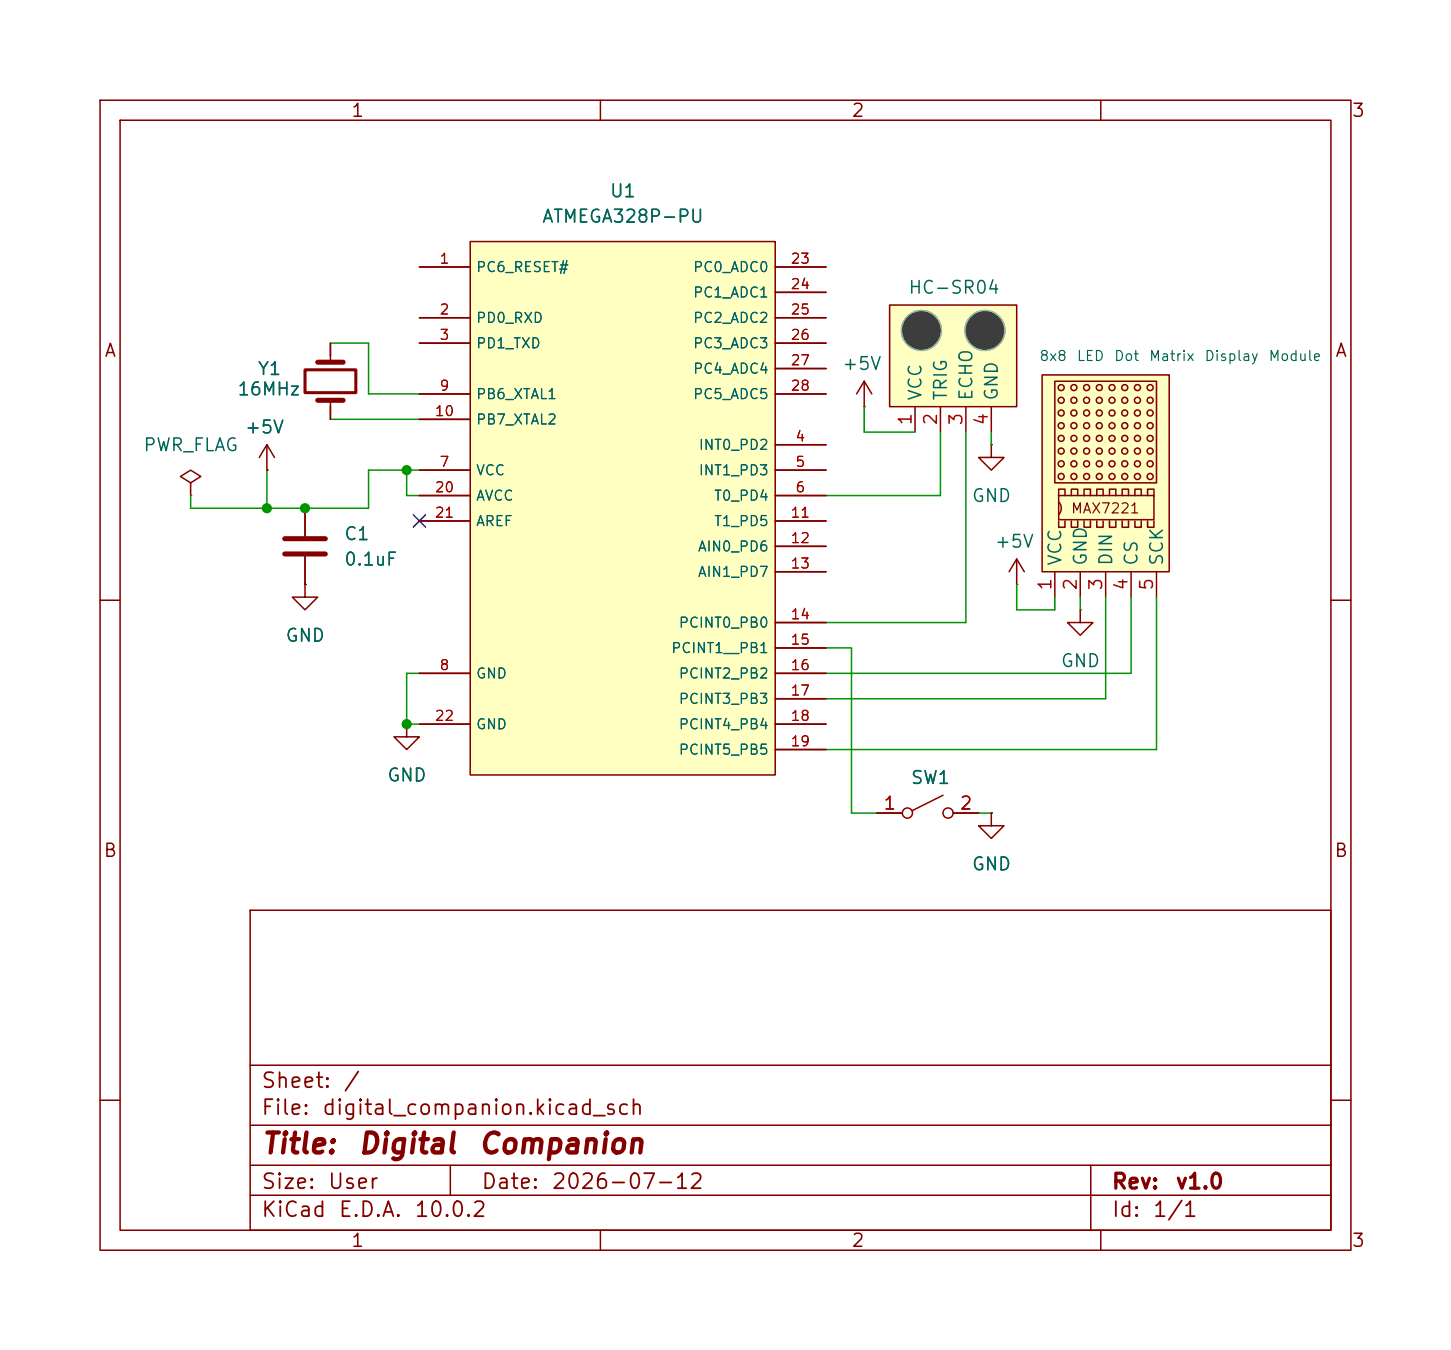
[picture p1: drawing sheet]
<svg xmlns="http://www.w3.org/2000/svg" width="145mm" height="135mm" viewBox="0 0 145 135" stroke-linecap="round" stroke-linejoin="round" font-family="sans-serif">
<g fill="none" stroke="#840000" stroke-width=".15">
<path d="M10 10h125v115h-125zM12 12h121v111h-121zM60 10v2M110 10v2M19 48.3l1.1-.7-1.1-.6-1 .6 1 .7v1.3M19 49.6h.1M30.5 58.4v1.3h1.2l-1.2 1.3-1.3-1.3h1.3M30.5 58.4h.1M10 60h2M94.2 79.5l-3 1.6M133 60h2M25 91h108v32h-108z"/>
<path d="M87.6 81.3h2.6M95.2 81.3h2.6M10 110h2M25 119.5h108M25 116.5h108M25 112.5h108M25 106.5h108M45 116.5v3M109 116.5v6.5M133 110h2M60 123v2M110 123v2"/>
<circle cx="90.7" cy="81.3" r=".51"/>
<circle cx="94.7" cy="81.3" r=".51"/>
</g>
<path d="M47 24.2h30.5v53.3h-30.5z" fill="#ffffc2"/>
<g fill="none" stroke="#840000" stroke-width=".15">
<path d="M33 34.3v1.9M41.9 26.7h5.1M41.9 31.8h5.1M41.9 34.3h5.1M41.9 39.4h5.1M47 24.2h30.5v53.3h-30.5zM77.5 26.7h5M77.5 31.8h5M77.5 34.3h5M77.5 39.4h5M77.5 29.2h5M77.5 36.9h5"/>
<path d="M26.7 47h.1M26.7 44.5l-.8 1.2M26.7 44.5l.7 1.2M26.7 44.5v2.5M30.5 50.8v2.8M30.5 55.7v2.7M33 40v1.9M41.9 47h5.1M41.9 49.6h5.1M41.9 41.9h5.1M41.9 52.1h5.1M77.5 44.5h5"/>
<path d="M77.5 47h5M77.5 49.6h5M77.5 52.1h5M77.5 54.6h5M77.5 57.2h5M101.6 58.4h.1M101.6 55.9l-.8 1.3M101.6 55.9l.8 1.3M101.6 55.9v2.5M40.6 72.4v1.3h1.3l-1.3 1.3-1.2-1.3h1.2M40.6 72.4h.1M41.9 67.3h5.1"/>
<path d="M41.9 72.4h5.1M77.5 67.3h5M77.5 62.3h5M77.5 64.8h5M77.5 69.9h5M77.5 72.4h5M77.5 75h5M107.9 61v1.3h1.3l-1.3 1.2-1.2-1.2h1.2M107.9 61h.1M99.1 81.3v1.3h1.2l-1.2 1.2-1.3-1.2h1.3M99.1 81.3h.1"/>
</g>
<path d="M31.7 36.2h2.6M28.4 53.9h4.1M28.4 55.4h4.1M31.7 40h2.6" fill="none" stroke="#840000" stroke-width=".51"/>
<path d="M30.5 37h5.1v2.3h-5.1z" fill="none" stroke="#840000" stroke-width=".3"/>
<g fill="#ffffc2">
<path d="M104.1 37.5h12.7v19.7h-12.7z"/>
<path d="M105.4 38.1h10.2v10.2h-10.2z"/>
</g>
<g fill="none" stroke="#840000" stroke-width=".15">
<path d="M86.4 38.1l-.8 1.3M86.4 38.1l.7 1.3M86.4 38.1v2.6M104.1 37.5h12.7v19.7h-12.7zM105.4 38.1h10.2v10.2h-10.2zM86.4 40.7h.1M99.1 44.5v1.2h1.2l-1.2 1.3-1.3-1.3h1.3M99.1 44.5h.1M105.4 57.2v2.5M105.8 49.6h9.5v2.4h-9.5zM105.8 50.2a.9 .9 0 0 1 0 1.3M105.8 49.6v-.7h.6v.7"/>
<path d="M105.8 52.1v.6h.6v-.6M107.1 49.6v-.7h.6v.7M107.1 52.1v.6h.6v-.6M107.9 57.2v2.5M108.3 49.6v-.7h.7v.7M108.3 52.1v.6h.7v-.6M109.6 49.6v-.7h.6v.7M109.6 52.1v.6h.6v-.6M110.5 57.2v2.5M110.9 49.6v-.7h.6v.7M110.9 52.1v.6h.6v-.6M112.1 49.6v-.7h.7v.7"/>
<path d="M112.1 52.1v.6h.7v-.6M113 57.2v2.5M113.4 49.6v-.7h.6v.7M113.4 52.1v.6h.6v-.6M114.7 49.6v-.7h.6v.7M114.7 52.1v.6h.6v-.6M115.6 57.2v2.5"/>
<circle cx="106" cy="38.8" r=".3"/>
<circle cx="107.3" cy="38.8" r=".3"/>
<circle cx="108.6" cy="38.8" r=".3"/>
<circle cx="109.9" cy="38.8" r=".3"/>
<circle cx="111.1" cy="38.8" r=".3"/>
<circle cx="112.4" cy="38.8" r=".3"/>
<circle cx="113.7" cy="38.8" r=".3"/>
<circle cx="114.9" cy="38.8" r=".3"/>
<circle cx="106" cy="41.3" r=".3"/>
<circle cx="106" cy="47.6" r=".3"/>
<circle cx="106" cy="40" r=".3"/>
<circle cx="106" cy="45.1" r=".3"/>
<circle cx="106" cy="46.4" r=".3"/>
<circle cx="106" cy="43.8" r=".3"/>
<circle cx="106" cy="42.6" r=".3"/>
<circle cx="107.3" cy="42.6" r=".3"/>
<circle cx="107.3" cy="47.6" r=".3"/>
<circle cx="107.3" cy="43.8" r=".3"/>
<circle cx="107.3" cy="40" r=".3"/>
<circle cx="107.3" cy="45.1" r=".3"/>
<circle cx="107.3" cy="46.4" r=".3"/>
<circle cx="107.3" cy="41.3" r=".3"/>
<circle cx="108.6" cy="47.6" r=".3"/>
<circle cx="108.6" cy="43.8" r=".3"/>
<circle cx="108.6" cy="41.3" r=".3"/>
<circle cx="108.6" cy="40" r=".3"/>
<circle cx="108.6" cy="42.6" r=".3"/>
<circle cx="108.6" cy="45.1" r=".3"/>
<circle cx="108.6" cy="46.4" r=".3"/>
<circle cx="109.9" cy="45.1" r=".3"/>
<circle cx="109.9" cy="40" r=".3"/>
<circle cx="109.9" cy="46.4" r=".3"/>
<circle cx="109.9" cy="47.6" r=".3"/>
<circle cx="109.9" cy="43.8" r=".3"/>
<circle cx="109.9" cy="42.6" r=".3"/>
<circle cx="109.9" cy="41.3" r=".3"/>
<circle cx="111.1" cy="41.3" r=".3"/>
<circle cx="111.1" cy="45.1" r=".3"/>
<circle cx="111.1" cy="43.8" r=".3"/>
<circle cx="111.1" cy="42.6" r=".3"/>
<circle cx="111.1" cy="40" r=".3"/>
<circle cx="111.1" cy="46.4" r=".3"/>
<circle cx="111.1" cy="47.6" r=".3"/>
<circle cx="112.4" cy="45.1" r=".3"/>
<circle cx="112.4" cy="47.6" r=".3"/>
<circle cx="112.4" cy="40" r=".3"/>
<circle cx="112.4" cy="42.6" r=".3"/>
<circle cx="112.4" cy="46.4" r=".3"/>
<circle cx="112.4" cy="43.8" r=".3"/>
<circle cx="112.4" cy="41.3" r=".3"/>
<circle cx="113.7" cy="47.6" r=".3"/>
<circle cx="113.7" cy="45.1" r=".3"/>
<circle cx="113.7" cy="41.3" r=".3"/>
<circle cx="113.7" cy="42.6" r=".3"/>
<circle cx="113.7" cy="43.8" r=".3"/>
<circle cx="113.7" cy="40" r=".3"/>
<circle cx="113.7" cy="46.4" r=".3"/>
<circle cx="114.9" cy="43.8" r=".3"/>
<circle cx="114.9" cy="42.6" r=".3"/>
<circle cx="114.9" cy="45.1" r=".3"/>
<circle cx="114.9" cy="47.6" r=".3"/>
<circle cx="114.9" cy="40" r=".3"/>
<circle cx="114.9" cy="46.4" r=".3"/>
<circle cx="114.9" cy="41.3" r=".3"/>
</g>
<path d="M88.9 30.5h12.7v10.2h-12.7z" fill="#ffffc2"/>
<g fill="#3d3d3d" stroke="#3d3d3d" stroke-width=".1">
<circle cx="92.1" cy="33" r="2"/>
<circle cx="98.4" cy="33" r="2"/>
</g>
<g fill="none" stroke="#840000" stroke-width=".15">
<path d="M33 34.3v1.3M41.9 26.7h5.1M41.9 31.8h5.1M41.9 34.3h5.1M41.9 39.4h5.1M77.5 26.7h5M77.5 31.8h5M77.5 34.3h5M77.5 39.4h5M77.5 29.2h5M77.5 36.9h5M88.9 30.5h12.7v10.2h-12.7z"/>
<path d="M26.7 47h.1M30.5 58.4h.1M30.5 50.8v2.8M30.5 55.7v2.7M33 40.7v1.2M41.9 47h5.1M41.9 49.6h5.1M41.9 41.9h5.1M41.9 52.1h5.1M77.5 44.5h5M77.5 47h5M77.5 49.6h5"/>
<path d="M77.5 52.1h5M77.5 54.6h5M77.5 57.2h5M91.4 40.7v2.5M94 40.7v2.5M96.5 40.7v2.5M99.1 40.7v2.5M40.6 72.4h.1M41.9 67.3h5.1M41.9 72.4h5.1M77.5 67.3h5M77.5 62.3h5"/>
<path d="M77.5 64.8h5M77.5 69.9h5M77.5 72.4h5M77.5 75h5M87.6 81.3h2.6M95.2 81.3h2.6M99.1 81.3h.1"/>
</g>
<g fill="none" stroke="#a2b5a9" stroke-width=".15">
<circle cx="92.1" cy="33" r="2"/>
<circle cx="98.4" cy="33" r="2"/>
</g>
<g fill="none" stroke="#009600" stroke-width=".15">
<path d="M33 34.3h3.8v5.1h5.1M26.7 47v3.8M33 41.9h8.9M40.6 47v2.6h1.3M41.9 47h-5.1v3.8h-17.8v-1.2M86.4 40.7v2.5h5M94 43.2v6.4h-11.5M96.5 43.2v19.1h-14M99.1 43.2v1.3M101.6 58.4v2.6h3.8v-1.3M107.9 59.7v1.3M110.5 59.7v10.2h-28"/>
<path d="M113 59.7v7.6h-30.5M115.6 59.7v15.3h-33.1M41.9 67.3h-1.3v5.1h1.3M82.5 64.8h2.6v16.5h2.5M97.8 81.3h1.3"/>
</g>
<path d="M41.3 51.5l1.2 1.2M42.5 51.5l-1.2 1.2" fill="none" stroke="#000084" stroke-width=".15"/>
<g fill="#009600" stroke="#009600" stroke-width=".1">
<circle cx="40.6" cy="72.4" r=".46"/>
<circle cx="40.6" cy="47" r=".46"/>
<circle cx="26.7" cy="50.8" r=".46"/>
<circle cx="30.5" cy="50.8" r=".46"/>
</g>
<g font-size="2" fill="#840000">
<text x="26" y="115.9">Title:</text>
<text x="35.7" y="115.9">Digital</text>
<text x="47.7" y="115.9">Companion</text>
</g>
<g font-size="1.5" fill="#840000">
<text x="26" y="111.9">File:</text>
<text x="26" y="109.2">Sheet:</text>
<text x="32.1" y="111.9">digital_companion.kicad_sch</text>
<text x="34.2" y="109.2">/</text>
<text x="26" y="119.3">Size:</text>
<text x="32.7" y="119.3">User</text>
<text x="48" y="119.3">Date:</text>
<text x="55" y="119.3">2026-07-12</text>
<text x="111" y="119.3">Rev:</text>
<text x="117.4" y="119.3">v1.0</text>
<text x="26" y="122.1">KiCad</text>
<text x="33.7" y="122.1">E.D.A.</text>
<text x="41.3" y="122.1">10.0.2</text>
<text x="111" y="122.1">Id:</text>
<text x="115.1" y="122.1">1/1</text>
</g>
<g font-size="1.3" fill="#840000">
<text x="35" y="12">1</text>
<text x="85" y="12">2</text>
<text x="135" y="12">3</text>
<text x="10.3" y="36">A</text>
<text x="133.3" y="36">A</text>
<text x="10.3" y="86">B</text>
<text x="133.3" y="86">B</text>
<text x="35" y="125">1</text>
<text x="85" y="125">2</text>
<text x="135" y="125">3</text>
</g>
<g font-size="1.3" fill="#006464">
<text x="54.1" y="22.6">ATMEGA328P-PU</text>
<text x="60.9" y="20">U1</text>
<text x="90.7" y="29.7">HC-SR04</text>
<text x="23.6" y="39.9">16MHz</text>
<text x="25.7" y="37.8">Y1</text>
<text x="84.1" y="37.3">+5V</text>
<text x="92.4" y="40.2" transform="rotate(-90 92.4 40.2)">VCC</text>
<text x="95" y="40.2" transform="rotate(-90 95 40.2)">TRIG</text>
<text x="97.5" y="40.2" transform="rotate(-90 97.5 40.2)">ECHO</text>
<text x="100" y="40.2" transform="rotate(-90 100 40.2)">GND</text>
<text x="14.2" y="45.4">PWR_FLAG</text>
<text x="24.4" y="43.7">+5V</text>
<text x="97" y="50.5">GND</text>
<text x="34.3" y="54.3">C1</text>
<text x="34.3" y="56.9">0.1uF</text>
<text x="99.3" y="55.1">+5V</text>
<text x="106.4" y="56.7" transform="rotate(-90 106.4 56.7)">VCC</text>
<text x="108.9" y="56.7" transform="rotate(-90 108.9 56.7)">GND</text>
<text x="111.5" y="56.7" transform="rotate(-90 111.5 56.7)">DIN</text>
<text x="114" y="56.7" transform="rotate(-90 114 56.7)">CS</text>
<text x="116.5" y="56.7" transform="rotate(-90 116.5 56.7)">SCK</text>
<text x="28.4" y="64.5">GND</text>
<text x="105.9" y="67">GND</text>
<text x="38.6" y="78.5">GND</text>
<text x="90.9" y="78.7">SW1</text>
<text x="97" y="87.4">GND</text>
</g>
<g font-size="1.3" fill="#a90000">
<text x="91.4" y="42.6" transform="rotate(-90 91.4 42.6)">1</text>
<text x="94" y="42.6" transform="rotate(-90 94 42.6)">2</text>
<text x="96.5" y="42.6" transform="rotate(-90 96.5 42.6)">3</text>
<text x="99" y="42.6" transform="rotate(-90 99 42.6)">4</text>
<text x="105.4" y="59.2" transform="rotate(-90 105.4 59.2)">1</text>
<text x="107.9" y="59.2" transform="rotate(-90 107.9 59.2)">2</text>
<text x="110.5" y="59.2" transform="rotate(-90 110.5 59.2)">3</text>
<text x="113" y="59.2" transform="rotate(-90 113 59.2)">4</text>
<text x="115.5" y="59.2" transform="rotate(-90 115.5 59.2)">5</text>
<text x="88.2" y="81.3">1</text>
<text x="95.8" y="81.3">2</text>
</g>
<g font-size="1" fill="#a90000">
<text x="43.8" y="26.6">1</text>
<text x="78.9" y="26.6">23</text>
<text x="78.9" y="29.2">24</text>
<text x="43.8" y="31.7">2</text>
<text x="43.8" y="34.2">3</text>
<text x="78.9" y="31.7">25</text>
<text x="78.9" y="34.2">26</text>
<text x="43.4" y="41.9">10</text>
<text x="43.8" y="39.3">9</text>
<text x="78.9" y="36.8">27</text>
<text x="78.9" y="39.3">28</text>
<text x="43.8" y="46.9">7</text>
<text x="79.4" y="44.4">4</text>
<text x="79.4" y="46.9">5</text>
<text x="43.4" y="49.5">20</text>
<text x="43.4" y="52">21</text>
<text x="78.9" y="52">11</text>
<text x="79.4" y="49.5">6</text>
<text x="78.9" y="54.6">12</text>
<text x="78.9" y="57.1">13</text>
<text x="78.9" y="62.2">14</text>
<text x="78.9" y="64.7">15</text>
<text x="43.8" y="67.3">8</text>
<text x="78.9" y="67.3">16</text>
<text x="78.9" y="69.8">17</text>
<text x="43.4" y="72.3">22</text>
<text x="78.9" y="72.3">18</text>
<text x="78.9" y="74.9">19</text>
</g>
<g font-size="1" fill="#006464">
<text x="47.5" y="27.5">PC6_RESET#</text>
<text x="69.2" y="27.5">PC0_ADC0</text>
<text x="69.2" y="30">PC1_ADC1</text>
<text x="47.5" y="32.5">PD0_RXD</text>
<text x="47.5" y="35.1">PD1_TXD</text>
<text x="69.2" y="32.5">PC2_ADC2</text>
<text x="69.2" y="35.1">PC3_ADC3</text>
<text x="47.5" y="40.2">PB6_XTAL1</text>
<text x="69.2" y="37.6">PC4_ADC4</text>
<text x="69.2" y="40.2">PC5_ADC5</text>
<text x="103.8" y="36.3">8x8</text>
<text x="107.5" y="36.3">LED</text>
<text x="111.3" y="36.3">Dot</text>
<text x="114.8" y="36.3">Matrix</text>
<text x="120.3" y="36.3">Display</text>
<text x="126.7" y="36.3">Module</text>
<text x="47.5" y="47.8">VCC</text>
<text x="47.5" y="42.7">PB7_XTAL2</text>
<text x="69.8" y="45.2">INT0_PD2</text>
<text x="69.8" y="47.8">INT1_PD3</text>
<text x="47.5" y="50.3">AVCC</text>
<text x="47.5" y="52.9">AREF</text>
<text x="71.3" y="50.3">T0_PD4</text>
<text x="71.3" y="52.9">T1_PD5</text>
<text x="69.7" y="55.4">AIN0_PD6</text>
<text x="69.7" y="57.9">AIN1_PD7</text>
<text x="67" y="65.6">PCINT1__PB1</text>
<text x="67.8" y="63">PCINT0_PB0</text>
<text x="47.5" y="68.1">GND</text>
<text x="67.8" y="68.1">PCINT2_PB2</text>
<text x="67.8" y="70.6">PCINT3_PB3</text>
<text x="47.5" y="73.2">GND</text>
<text x="67.8" y="73.2">PCINT4_PB4</text>
<text x="67.8" y="75.7">PCINT5_PB5</text>
</g>
<text font-size="1" fill="#840000" x="106.9" y="51.6">MAX7221</text>
</svg>
